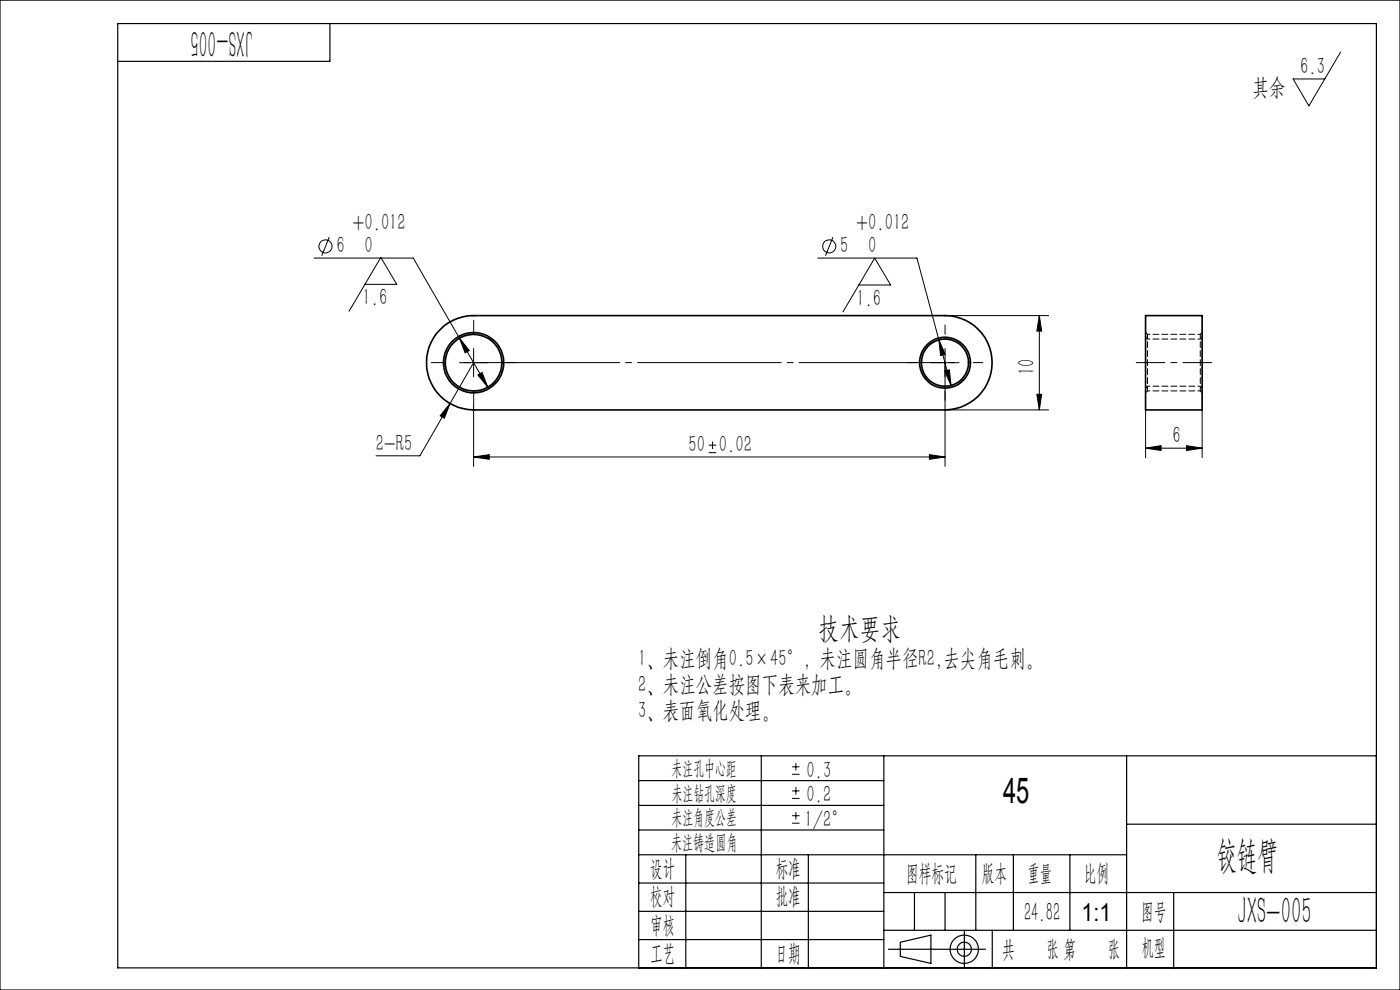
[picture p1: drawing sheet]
<svg xmlns="http://www.w3.org/2000/svg" width="297mm" height="210mm" viewBox="0 0 297 210" stroke-linecap="round" stroke-linejoin="round" font-family="sans-serif">
<g fill="none" stroke="#000" stroke-width=".21">
<path d="M284.4 11l-6.7 11.5-3.4-5.8h6.8M66.6 54.7h21.1l15.8 27.4M69.8 50.3l-1.5 3.9M173.5 54.7h21l4.7 17.4M176.7 50.3l-1.6 3.9M77.4 60.3h6.8l-3.4-5.7-6.8 11.4M97.5 71.7l2.1 2.7-.9 .5zM97.5 76.9h6M100.5 73.9v6M100.5 76.9l-5 8.7M101.4 79.5l.9-.5 1.2 3.1zM182.2 60.5h6.7l-3.3-5.8-6.8 11.5"/>
<path d="M197.5 76.9h6M199.2 72.1l1.3 3.1-1 .2zM199.2 72.1l2.6 9.7M200.4 78.7l1-.3 .4 3.4zM200.5 73.9v25M200.5 66.9h22M220.5 66.9v20.1M220.5 66.9l.5 3.3h-1zM95.5 85.6l-1.2 3.1-.9-.5zM95.5 85.6l-6.4 11.1h-9.3M100.5 96.9l3.3-.5v1zM100.5 85.9v13"/>
<path d="M100.5 96.9h100M150.4 96h1.5M150.4 94.4h1.5M151.2 93.7v1.5M197.2 96.4l3.3 .5-3.3 .5zM200.5 87h22M220 83.6h1l-.5 3.4zM243 95.1l3.3-.6v1.1zM243 87v10.1M243 95.1h12M251.7 94.5l3.3 .6-3.3 .5zM255 87v10.1"/>
<path d="M168 164.2h1.6M168 162.7h1.6M168 169.4h1.6M168 167.8h1.6M168 174.6h1.6M168 173h1.6M168.8 161.9v1.5M168.8 167v1.5M168.8 172.3v1.5"/>
<circle cx="69.1" cy="52.3" r="1.39"/>
<circle cx="175.9" cy="52.3" r="1.39"/>
</g>
<g fill="none" stroke="#000" stroke-width=".25">
<path d="M0 0h297v210h-297zM25 5h267v200.3h-267zM70 5v8h-45M135.5 176.1h52M135.5 165.6h52M135.5 170.8h52M161.5 160.3v45M187.5 160.3v45M239 160.3v45M239 174.8h53M292 160.3h-156.5v45M135.5 181.3h103.5"/>
<path d="M135.5 199.3h52M135.5 193.3h52M135.5 187.3h52M145.5 181.3v24M171.5 181.3v24M187.5 189.3h104.5M187.5 197.3h104.5M191 199.9l6.5-1.5v6l-6.5-1.5zM194 189.3v8M200.5 189.3v8M204.6 197.5v7.7M207 181.3v16"/>
<path d="M210.5 197.3v8M215 181.3v16M227 181.3v16M249 189.3v16M188.5 201.4h20.6"/>
<circle cx="204.6" cy="201.4" r="3"/>
<circle cx="204.6" cy="201.4" r="1.49"/>
</g>
<path d="M94.5 76.9h-3M100.5 70.9v-3M106.5 76.9h3M194.5 76.9h-2M200.5 70.9v-2M206.5 76.9h2M100.5 82.9v3M200.5 82.9v2" fill="none" stroke="#000" stroke-width=".21" stroke-dasharray="30.5 1.3 1.3 1.3"/>
<path d="M257 76.9h-16" fill="none" stroke="#000" stroke-width=".21" stroke-dasharray="30.5 1.3 1.3 1.3" stroke-dashoffset="24.4"/>
<path d="M98.5 76.9h104" fill="none" stroke="#000" stroke-width=".21" stroke-dasharray="30.5 1.3 1.3 1.3" stroke-dashoffset="-2.5"/>
<g fill="#000">
<path d="M100.5 96.9l3.3-.5v1zM197.2 96.4l3.3 .5-3.3 .5zM95.5 85.6l-2.1 2.6 .9 .5zM101.4 79.5l2.1 2.6-1.2-3.1zM97.5 71.7l1.2 3.2 .9-.5zM200.4 78.7l1.4 3.1-.4-3.4zM199.2 72.1l.3 3.3 1-.2z"/>
<path d="M220 83.6h1l-.5 3.4zM220.5 66.9l.5 3.3h-1z"/>
<path d="M251.7 94.5l3.3 .6-3.3 .5zM243 95.1l3.3-.6v1.1z"/>
</g>
<g fill="none" stroke="#000" stroke-width=".35">
<path d="M93.4 69.9a9.9 9.9 0 0 1 7.1-3h100a10 10 0 0 1 10 10.1 10 10 0 0 1-10 10h-100a10 10 0 0 1-9.2-6.2 10 10 0 0 1 2.1-10.9zM243 66.9h12v20.1h-12z"/>
<circle cx="100.5" cy="76.9" r="6.4"/>
<circle cx="100.5" cy="76.9" r="6"/>
<circle cx="200.5" cy="76.9" r="5"/>
<circle cx="200.5" cy="76.9" r="5.4"/>
</g>
<path d="M254.6 70.9v12M243.4 82.9v-12" fill="none" stroke="#000" stroke-width=".21" stroke-dasharray="1.3 .6" stroke-dashoffset=".3"/>
<path d="M243.4 70.9l-.4-.4M243.4 71.9l-.4-.4M255 70.5l-.4 .4M255 71.5l-.4 .4M243 83.3l.4-.4M243 82.3l.4-.4M254.6 82.9l.4 .4M254.6 81.9l.4 .4" fill="none" stroke="#000" stroke-width=".21" stroke-dasharray="1.3 .6"/>
<path d="M254.6 70.9h-11.2M254.6 71.9h-11.2M243.4 82.9h11.2M243.4 81.9h11.2" fill="none" stroke="#000" stroke-width=".21" stroke-dasharray="1.3 .6" stroke-dashoffset=".8"/>
<g font-size="8.1">
<text x="53.6" y="6.3" transform="rotate(-180 53.6 6.3)">JXS-005</text>
<text x="258.1" y="184.2">铰链臂</text>
<text x="262.5" y="196.1">JXS-005</text>
</g>
<text font-size="7.6" x="212.8" y="170.4">45</text>
<text font-size="6.3" x="173.7" y="135.3">技术要求</text>
<text font-size="5.6" x="217.2" y="195.4">24.82</text>
<text font-size="5.2" x="229.5" y="195.4">1:1</text>
<g font-size="5">
<text x="275.8" y="15.7">6.3</text>
<text x="265.7" y="20.1">其余</text>
<text x="71.4" y="53.7">6</text>
<text x="74.9" y="48.7">+0.012</text>
<text x="77.3" y="53.7">0</text>
<text x="178.2" y="53.7">5</text>
<text x="181.7" y="48.7">+0.012</text>
<text x="184.2" y="53.7">0</text>
<text x="76.9" y="64.7">1.6</text>
<text x="181.7" y="64.9">1.6</text>
<text x="219.5" y="79.6" transform="rotate(-90 219.5 79.6)">10</text>
<text x="79.8" y="95.7">2-R5</text>
<text x="146" y="95.9">50</text>
<text x="152.5" y="95.9">0.02</text>
<text x="248.7" y="94">6</text>
<text x="135.4" y="141.2">1、未注倒角0.5×45°，未注圆角半径R2,去尖角毛刺。</text>
<text x="135.4" y="146.7">2、未注公差按图下表来加工。</text>
<text x="135.4" y="152.2">3、表面氧化处理。</text>
<text x="171.1" y="165">0.3</text>
<text x="171.1" y="170.2">0.2</text>
<text x="170.7" y="175.4">1/2°</text>
<text x="138" y="185.9">设计</text>
<text x="164.6" y="185.9">标准</text>
<text x="137.9" y="191.8">校对</text>
<text x="164.6" y="191.8">批准</text>
<text x="192.2" y="187">图样标记</text>
<text x="208.3" y="187">版本</text>
<text x="218" y="187">重量</text>
<text x="229.9" y="187">比例</text>
<text x="138" y="197.9">审核</text>
<text x="242.1" y="194.9">图号</text>
<text x="138" y="203.9">工艺</text>
<text x="164.5" y="203.9">日期</text>
<text x="212.6" y="202.9">共</text>
<text x="222" y="202.9">张 第</text>
<text x="235" y="202.9">张</text>
<text x="242.2" y="202.6">机型</text>
</g>
<g font-size="4.4">
<text x="142.5" y="164.4">未注孔中心距</text>
<text x="142.5" y="169.6">未注钻孔深度</text>
<text x="142.4" y="174.8">未注角度公差</text>
<text x="142.4" y="180.1">未注铸造圆角</text>
</g>
</svg>
